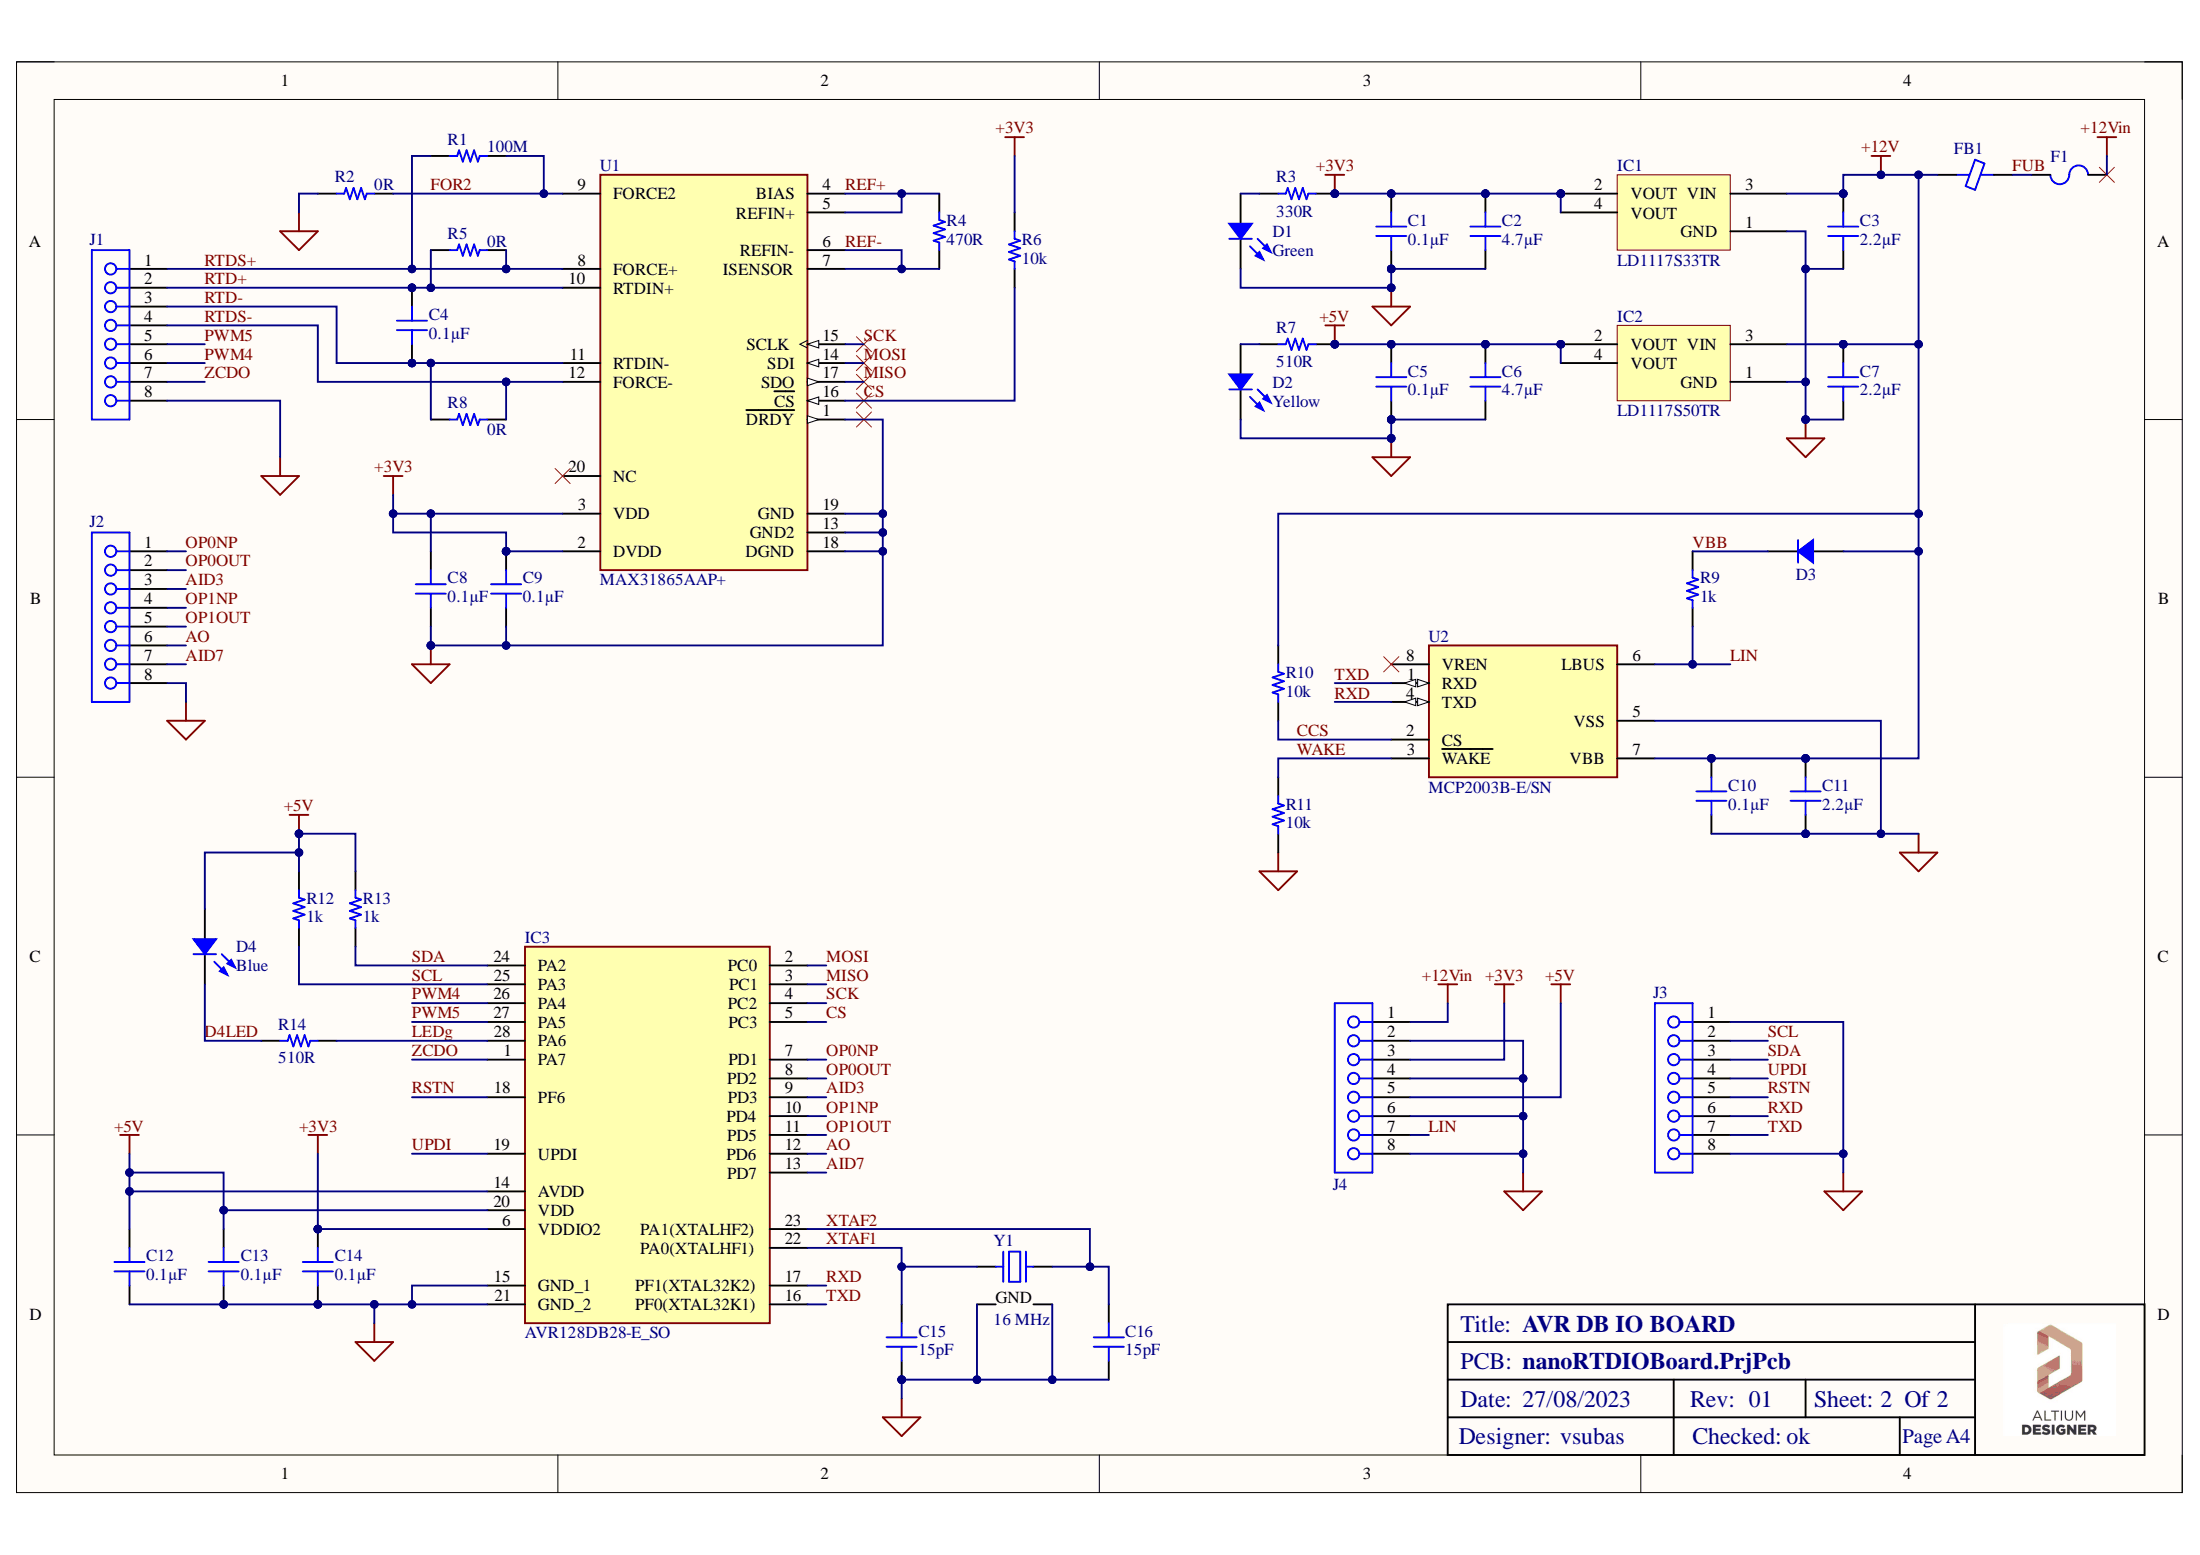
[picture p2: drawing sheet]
# Altium project nanoRTDIOBoard.PrjPcb
2 sheets, 46 parts. Net scope: global (net labels, ports and power ports of the same name join across sheets).
Board file: board.PcbDoc
Sheets:
  blockSys.SchDoc
  mcuSch.SchDoc

## Sheet blockSys.SchDoc: Block Nano IO Board
size A4; Date: 27/08/2023; CheckedBy: OK; DrawnBy: vsubas; Engineer: vsubas; Revision: 01; SheetNumber: 1; SheetTotal: 2

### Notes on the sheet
- AVDD
- VDDO
- LDO 5V
- PC0 - MOSI
- PC1 - MISO
- VDDIO2
- Vin +12V
- RTD
- RTD AMP
- PC2 - SCK
- LDO 3.3V
- PF0 - TXD
- AI
  DIFF
  Monitor
- PD3 - AIN3
- PD7 - AIN7
- PF1 - RXD
- LIN Network
- PD1 - OP0NP
- PD5 - OP1OUT
- PD4 - OP1NP
- AVR128DB28
  Micro Controller
  Open IO System
- PA2 - SDA
- PA3 - SCL
- I2C
- DIFF
  INSTRU
  OP AMP
- PA0 - XHF1
- PA1 - XHF2
- Clock Source
- AO PWM
- PA4 - PWM4
- PA5 - PWM5
- PD6
- AO DAC

## Sheet mcuSch.SchDoc: AVR DB IO BOARD
size A4; Date: 27/08/2023; CheckedBy: ok; Engineer: vsubas; Revision: 01; SheetNumber: 2; SheetTotal: 2

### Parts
C1  0.1µF  [CAP 0805_2012]
C2  4.7µF  [CAP 0805_2012]
C3  2.2µF  [CAP 0805_2012]
C4  0.1µF  [CAP 0805_2012]
C5  0.1µF  [CAP 0805_2012]
C6  4.7µF  [CAP 0805_2012]
C7  2.2µF  [CAP 0805_2012]
C8  0.1µF  [CAP 0805_2012]
C9  0.1µF  [CAP 0805_2012]
C10  0.1µF  [CAP 0805_2012]
C11  2.2µF  [CAP 0805_2012]
C12  0.1µF  [CAP 0805_2012]
C13  0.1µF  [CAP 0805_2012]
C14  0.1µF  [CAP 0805_2012]
C15  15pF  [CAP 0805_2012]
C16  15pF  [CAP 0805_2012]
D1  Green  [LED 0805_2012 GREEN]
D2  Yellow  [LED 0805_2012 YELLOW]
D3  RSFAL R3G  [SMF DO-219AB]  (value not drawn)
D4  Blue  [LED 0805_2012 BLUE]
F1  MFU1206FF01250P100  [FUSE 1206_3216 0.6MM]  (value not drawn)
FB1  50 Ohms @ 100 MHz  [FER 1206_3216]  (value not drawn)
IC1  LD1117S33TR  [ST SOT-223]
IC2  LD1117S50TR  [ST SOT-223]
IC3  AVR128DB28-E_SO  [SOIC127P1030X265-28N]
J1  SSQ-108-01-F-S  [SMTC-SSQ-108-01-X-S]  (value not drawn)
J2  SSQ-108-01-F-S  [SMTC-SSQ-108-01-X-S]  (value not drawn)
J3  SSQ-108-01-F-S  [SMTC-SSQ-108-01-X-S]  (value not drawn)
J4  SSQ-108-01-F-S  [SMTC-SSQ-108-01-X-S]  (value not drawn)
R1  100M  [RES 0805_2012]
R2  0R  [RES 0805_2012]
R3  330R  [RES 0805_2012]
R4  470R  [RES 0805_2012]
R5  0R  [RES 0805_2012]
R6  10k  [RES 0805_2012]
R7  510R  [RES 0805_2012]
R8  0R  [RES 0805_2012]
R9  1k  [RES 0805_2012]
R10  10k  [RES 0805_2012]
R11  10k  [RES 0805_2012]
R12  1k  [RES 0805_2012]
R13  1k  [RES 0805_2012]
R14  510R  [RES 0805_2012]
U1  MAX31865AAP+  [FP-A20-1-IPC_B]
U2  MCP2003B-E/SN  [FP-C04-057-MFG]
Y1  16 MHz  [NDK NX2520SA]

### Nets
+3V3: C1.2 C2.2 C8.2 C9.2 C14.2 IC1.2(VOUT) IC1.4(VOUT) IC3.6(VDDIO2) J4.3 R3.2 R6.2 U1.2(DVDD) U1.3(VDD)
+5V: C5.2 C6.2 C12.2 C13.2 D4.1 IC2.2(VOUT) IC2.4(VOUT) IC3.14(AVDD) IC3.20(VDD) J4.5 R7.2 R12.2 R13.2
+12V: C3.2 C7.2 C10.2 C11.2 D3.1 FB1.1 IC1.3(VIN) IC2.3(VIN) R10.2 U2.7(VBB)
+12Vin: F1.2 J4.1
GND: C1.1 C2.1 C3.1 C5.1 C6.1 C7.1 C8.1 C9.1 C10.1 C11.1 C12.1 C13.1 C14.1 C15.1 C16.1 D1.2 D2.2 IC1.1(GND) IC2.1(GND) IC3.15(GND_1) IC3.21(GND_2) J1.8 J2.8 J3.1 J3.8 J4.2 J4.4 J4.6 J4.8 R2.2 R11.1 U1.1(~{DRDY}) U1.13(GND2) U1.18(DGND) U1.19(GND) U2.5(VSS) Y1.2(GND) Y1.4(GND)
AID3: IC3.9(PD3) J2.3
AID7: IC3.13(PD7) J2.7
AO: IC3.12(PD6) J2.6
CCS: R10.1 U2.2(CS)
CS: IC3.5(PC3) R6.1 U1.16(~{CS})
D4LED: D4.2 R14.1
FOR2: R1.2 R2.1 U1.9(FORCE2)
FUB: F1.1 FB1.2
LEDg: IC3.28(PA6) R14.2
LIN: J4.7 R9.1 U2.6(LBUS)
MISO: IC3.3(PC1) U1.17(SDO)
MOSI: IC3.2(PC0) U1.14(SDI)
OP0NP: IC3.7(PD1) J2.1
OP0OUT: IC3.8(PD2) J2.2
OP1NP: IC3.10(PD4) J2.4
OP1OUT: IC3.11(PD5) J2.5
PWM4: IC3.26(PA4) J1.6
PWM5: IC3.27(PA5) J1.5
REF+: R4.2 U1.4(BIAS) U1.5(REFIN+)
REF-: R4.1 U1.6(REFIN-) U1.7(ISENSOR)
RSTN: IC3.18(PF6) J3.5
RTD+: C4.1 J1.2 R5.2 U1.10(RTDIN+)
RTD-: C4.2 J1.3 R8.2 U1.11(RTDIN-)
RTDS+: J1.1 R1.1 R5.1 U1.8(FORCE+)
RTDS-: J1.4 R8.1 U1.12(FORCE-)
RXD: IC3.17(PF1(XTAL32K2)) J3.6 U2.4(TXD)
SCK: IC3.4(PC2) U1.15(SCLK)
SCL: IC3.25(PA3) J3.2 R12.1
SDA: IC3.24(PA2) J3.3 R13.1
TXD: IC3.16(PF0(XTAL32K1)) J3.7 U2.1(RXD)
UPDI: IC3.19(UPDI) J3.4
VBB: D3.2 R9.2
WAKE: R11.2 U2.3(~{WAKE})
XTAF1: C15.2 IC3.22(PA0(XTALHF1)) Y1.1
XTAF2: C16.2 IC3.23(PA1(XTALHF2)) Y1.3
ZCDO: IC3.1(PA7) J1.7
NetD1_1: D1.1 R3.1
NetD2_1: D2.1 R7.1

Not connected (* = marked no-connect by the designer): U1 20(NC)*; U2 8(VREN)*
